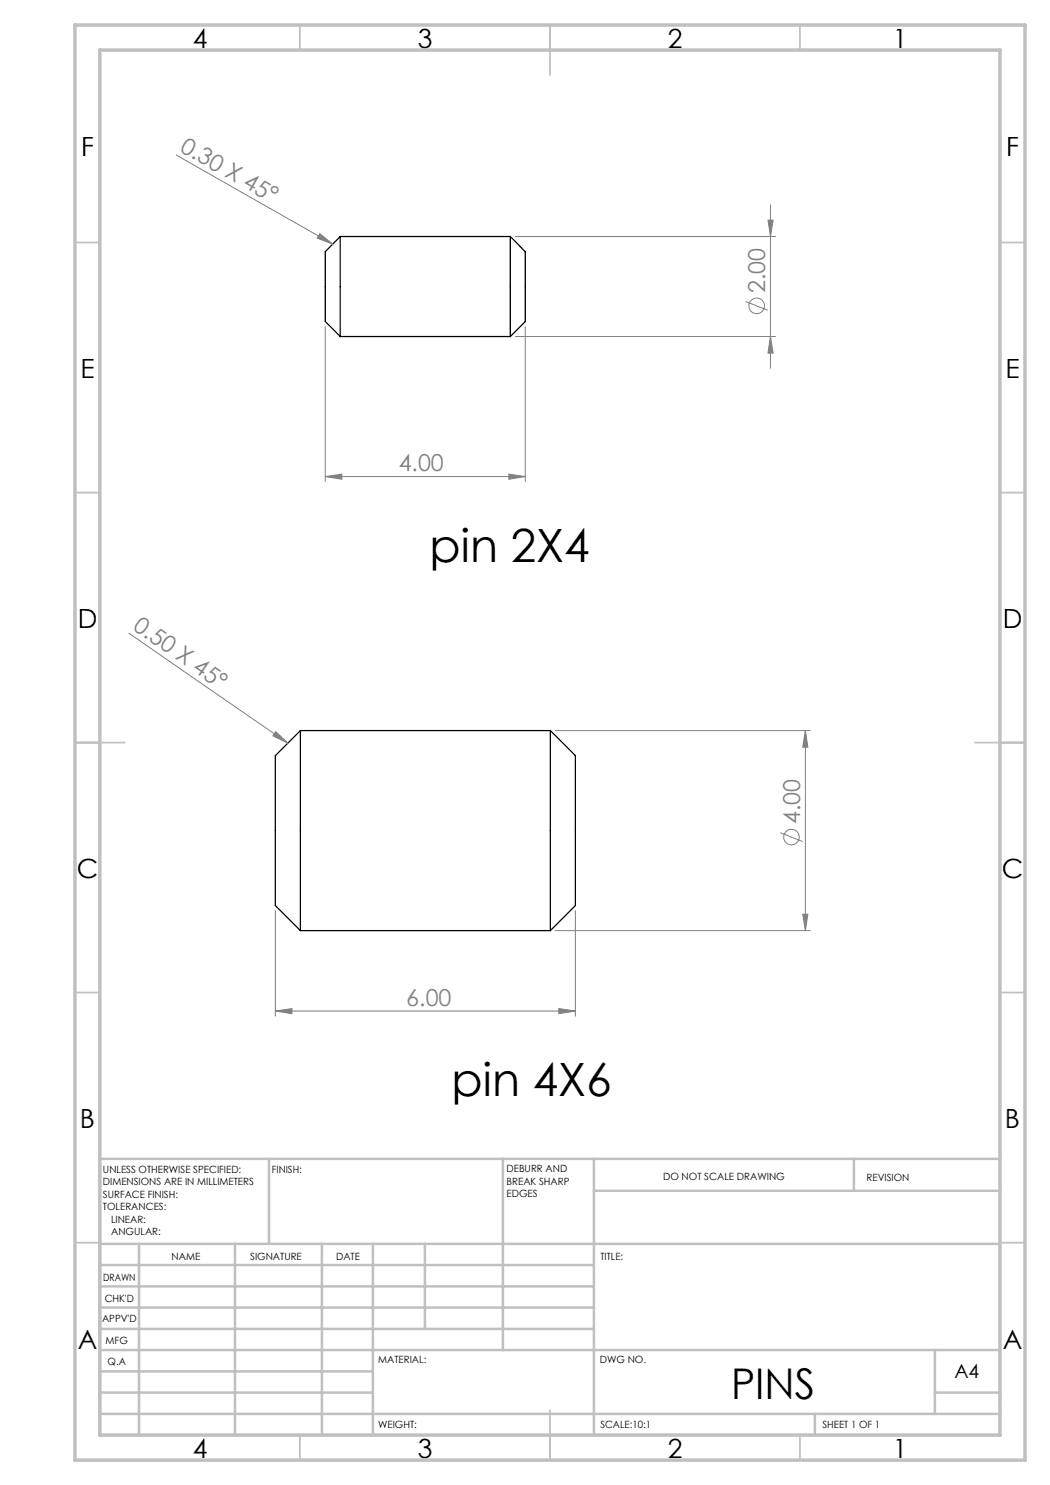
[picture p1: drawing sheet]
<svg xmlns="http://www.w3.org/2000/svg" width="210mm" height="297mm" viewBox="0 0 210 297" stroke-linecap="round" stroke-linejoin="round" font-family="sans-serif">
<path d="M68.1 47.3v20M68.1 47.3l-3 3v14l3 3M68.1 47.3h34M102.1 47.3v20M102.1 47.3l3 3v14l-3 3M68.1 67.3h34M60.1 146.1v40M60.1 146.1l-5 5v30l5 5M60.1 146.1h50M110.1 146.1v40M110.1 146.1l5 5v30l-5 5M60.1 186.1h50" fill="none" stroke="#000" stroke-width=".25"/>
<g fill="none" stroke="#808080" stroke-width=".2">
<path d="M35.2 31l31.4 17.8M64 46.7l2.6 2.1-3.2-1.2zM103.1 47.3h52M153.6 44h1l-.5 3.3zM154.1 41v32.7M65.1 65.3v31M103.1 67.3h52M105.1 65.3v31M149.1 60.3l4.5 1.8M154.1 67.3l.5 3.3h-1zM65.1 95.3l3.3-.5v1zM65.1 95.3h40"/>
<path d="M101.8 94.8l3.3 .5-3.3 .5zM25.8 126.6l31.8 22M55.1 146.3l2.5 2.3-3-1.4zM111.1 146.1h51M161.1 146.1l.5 3.3h-1.1zM161.1 146.1v40M156.1 166.5l4.4 1.8M55.1 182.1v21.1M111.1 186.1h51M115.1 182.1v21.1M160.5 182.8h1.1l-.5 3.3zM55.1 202.2l3.3-.5v1z"/>
<path d="M55.1 202.2h60M111.8 201.7l3.3 .5-3.3 .5z"/>
<circle cx="151.3" cy="61.2" r="1.55"/>
<circle cx="158.3" cy="167.4" r="1.55"/>
</g>
<g fill="none" stroke="#c0c0c0" stroke-width=".35">
<path d="M60 5v5M110 5v10M160 5v5M15 48.5h5M200 48.5h5M15 98.5h5M200 98.5h5M15 148.5h10M195 148.5h10M15 198.5h5M200 198.5h5M15 248.5h5"/>
<path d="M200 248.5h5M60 287v5M110 282v10M160 287v5"/>
</g>
<g fill="none" stroke="#c0c0c0" stroke-width=".5">
<path d="M53.8 231.8v17M100.6 231.8v38.2M118.8 231.8v55.2M118.8 238.2h81.2M170.8 231.8v6.4M200 231.8h-180v55.2M20 248.8h180M20 257.3h98.8M20 253h98.8M27.8 248.8v38.2M47 248.8v38.2M64.4 248.8v38.2"/>
<path d="M74.6 248.8v38.2M85 248.8v17M20 265.8h98.8M20 261.5h98.8M20 278.5h54.6M20 274.3h54.6M20 270h180M187 278.5h13M187 270v12.8M20 282.8h180M163 282.8v4.2"/>
</g>
<path d="M15 5h190v287h-190zM20 10h180v277h-180z" fill="none" stroke="#c0c0c0" stroke-width=".7"/>
<g fill="#808080">
<path d="M55.1 146.3l2.5 2.3-3-1.4z"/>
<path d="M64 46.7l2.6 2.1-3.2-1.2z"/>
<path d="M101.8 94.8l3.3 .5-3.3 .5zM65.1 95.3l3.3-.5v1zM111.8 201.7l3.3 .5-3.3 .5zM55.1 202.2l3.3-.5v1z"/>
<path d="M153.6 44h1l-.5 3.3zM154.1 67.3l.5 3.3h-1zM161.1 146.1l.5 3.3h-1.1zM160.5 182.8h1.1l-.5 3.3z"/>
</g>
<g font-size="9.2">
<text x="85.9" y="112.3">pin 2X4</text>
<text x="90.3" y="219.1">pin 4X6</text>
</g>
<text font-size="8.5" x="146.2" y="279.7">PINS</text>
<g font-size="5.3">
<text x="38.5" y="9.5">4</text>
<text x="83.5" y="9.5">3</text>
<text x="133.6" y="9.5">2</text>
<text x="178.6" y="9.5">1</text>
<text x="16.2" y="31.3">F</text>
<text x="201.2" y="31.3">F</text>
<text x="16.1" y="75.5">E</text>
<text x="201.1" y="75.5">E</text>
<text x="15.5" y="125.5">D</text>
<text x="200.5" y="125.5">D</text>
<text x="15.4" y="175.5">C</text>
<text x="200.4" y="175.5">C</text>
<text x="16" y="225.5">B</text>
<text x="201" y="225.5">B</text>
<text x="15.5" y="269.8">A</text>
<text x="200.5" y="269.8">A</text>
<text x="38.5" y="291.5">4</text>
<text x="83.5" y="291.5">3</text>
<text x="133.6" y="291.5">2</text>
<text x="178.6" y="291.5">1</text>
</g>
<g font-size="4.7" fill="#808080">
<text x="35.8" y="30.1" transform="rotate(30 35.8 30.1)">0.30 X 45°</text>
<text x="153.1" y="58.6" transform="rotate(-90 153.1 58.6)">2.00</text>
<text x="79.7" y="94.3">4.00</text>
<text x="26.4" y="125.8" transform="rotate(35 26.4 125.8)">0.50 X 45°</text>
<text x="160" y="164.8" transform="rotate(-90 160 164.8)">4.00</text>
<text x="81.3" y="201.2">6.00</text>
</g>
<text font-size="3.9" x="190.9" y="275.5">A4</text>
<g font-size="2">
<text x="20.6" y="234.6">UNLESS OTHERWISE SPECIFIED:</text>
<text x="20.6" y="237.1">DIMENSIONS ARE IN MILLIMETERS</text>
<text x="20.6" y="239.6">SURFACE FINISH:</text>
<text x="54.4" y="234.6">FINISH:</text>
<text x="101.3" y="234.5">DEBURR AND</text>
<text x="101.3" y="237">BREAK SHARP</text>
<text x="101.3" y="239.5">EDGES</text>
<text x="132.6" y="236">DO NOT SCALE DRAWING</text>
<text x="173.3" y="236.2">REVISION</text>
<text x="20.6" y="242.1">TOLERANCES:</text>
<text x="22.2" y="244.6">LINEAR:</text>
<text x="22.2" y="247.1">ANGULAR:</text>
<text x="34.3" y="252">NAME</text>
<text x="50" y="251.9">SIGNATURE</text>
<text x="67.2" y="251.9">DATE</text>
<text x="120.1" y="251.9">TITLE:</text>
<text x="20.6" y="256.1">DRAWN</text>
<text x="20.9" y="260.3">CHK'D</text>
<text x="20.4" y="264.4">APPV'D</text>
<text x="21.1" y="268.8">MFG</text>
<text x="21.5" y="273">Q.A</text>
<text x="75.6" y="272.5">MATERIAL:</text>
<text x="120" y="272.5">DWG NO.</text>
<text x="75.6" y="285.5">WEIGHT:</text>
<text x="120.1" y="285.6">SCALE:10:1</text>
<text x="164.5" y="285.6">SHEET 1 OF 1</text>
</g>
</svg>
